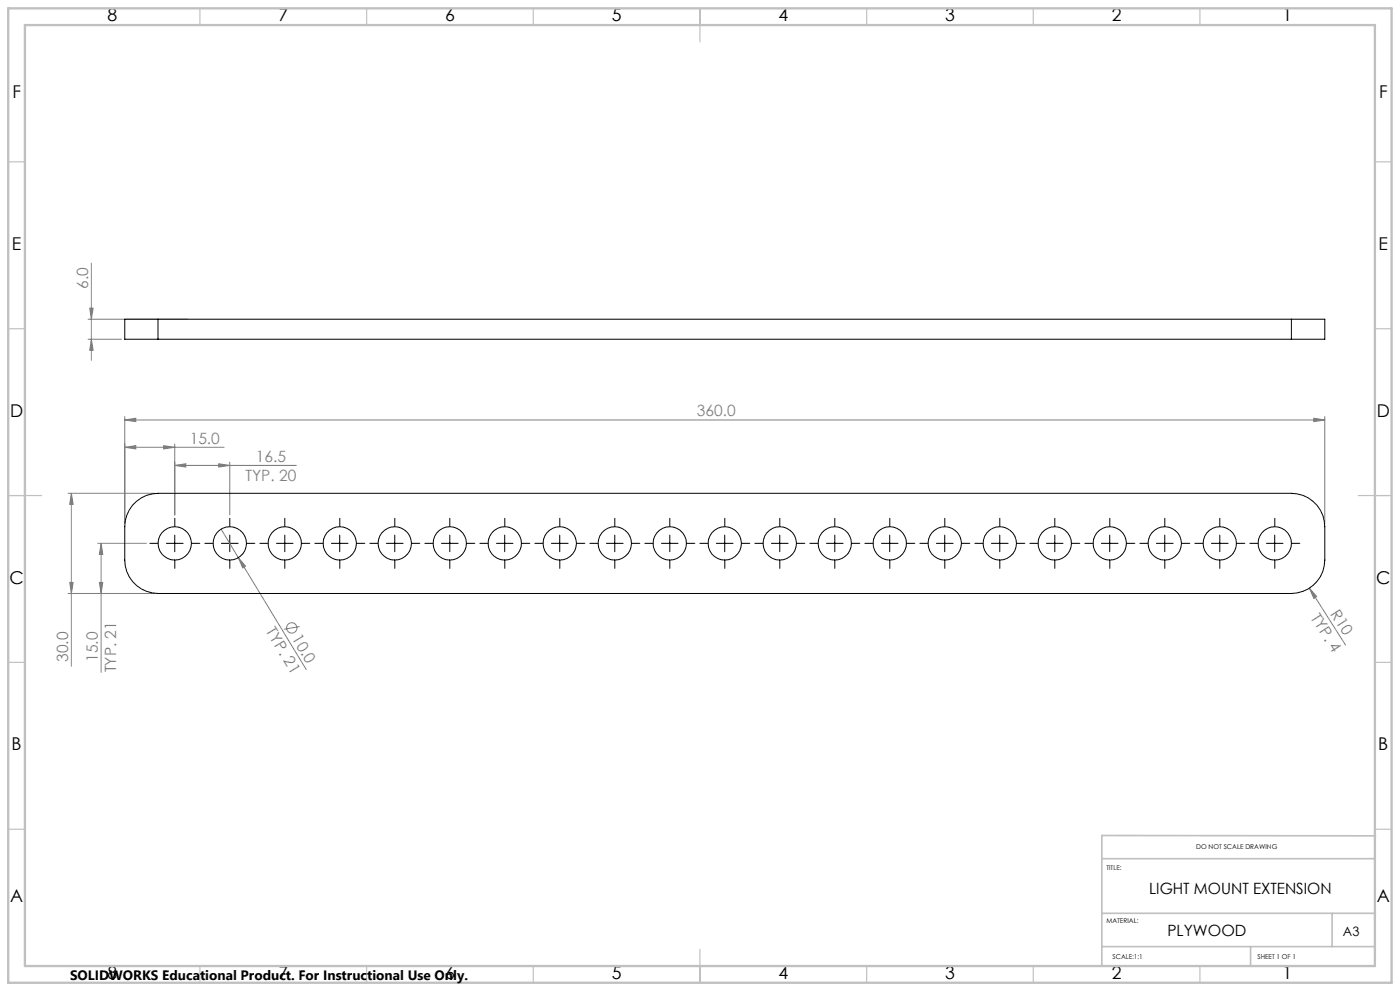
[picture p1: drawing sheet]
<svg xmlns="http://www.w3.org/2000/svg" width="420mm" height="297mm" viewBox="0 0 420 297" stroke-linecap="round" stroke-linejoin="round" font-family="sans-serif">
<g fill="none" stroke="#808080" stroke-width=".3">
<path d="M27.4 78.8v29.2M26.4 95.7h30M26.9 92.4h1l-.5 3.3zM26.4 101.7h10M27.4 101.7l.5 3.3h-1zM37.4 125.9l3.3-.6v1.1zM37.4 134.1l3.3-.5v.9zM37.4 124.8v32M37.4 125.9h360M37.4 134.1h29.8M49.1 133.6l3.3 .5-3.3 .4zM52.4 139.5l3.3-.5v1z"/>
<path d="M52.4 133.1v21.2M52.4 139.5h36.5M65.6 139l3.3 .5-3.3 .5zM68.9 138.5v15.8M394.1 125.3l3.3 .6-3.3 .5zM397.4 124.8v32M20.4 147.8h26M21.4 147.8l.5 3.4h-1zM21.4 147.8v51.9M66.3 158.6l5.2 8.5M20.4 177.9h26M20.9 174.6h1l-.5 3.3z"/>
<path d="M29.3 162.8h14.6M29.8 174.6h1l-.5 3.3zM30.3 162.8l.5 3.4h-1zM30.3 162.8v38.7M71.5 167.1l2.2 2.6-.9 .5zM71.5 167.1l20.4 33.6M392.8 176.3l2.2 2.5-.8 .5zM392.8 176.3l10.9 17.1M89.9 187.8l-4.7 .8"/>
<circle cx="87.5" cy="188.2" r="1.55"/>
</g>
<g fill="none" stroke="#000" stroke-width=".3" stroke-dasharray="15.2 1.3 1.3 1.3">
<path d="M52.4 157.8v-2.5M68.9 157.8v-2.5M85.4 157.8v-2.5M101.9 157.8v-2.5M118.4 157.8v-2.5M134.9 157.8v-2.5M151.4 157.8v-2.5M167.9 157.8v-2.5M184.4 157.8v-2.5M200.9 157.8v-2.5M217.4 157.8v-2.5M233.9 157.8v-2.5"/>
<path d="M250.4 157.8v-2.5M266.9 157.8v-2.5M283.4 157.8v-2.5M299.9 157.8v-2.5M316.4 157.8v-2.5M332.9 157.8v-2.5M349.4 157.8v-2.5M365.9 157.8v-2.5M382.4 157.8v-2.5M47.4 162.8h-2.5M52.4 167.8v2.5M57.4 162.8h2.5"/>
<path d="M63.9 162.8h-2.5M68.9 167.8v2.5M73.9 162.8h2.5M80.4 162.8h-2.5M85.4 167.8v2.5M90.4 162.8h2.5M96.9 162.8h-2.5M101.9 167.8v2.5M106.9 162.8h2.5M113.4 162.8h-2.5M118.4 167.8v2.5M123.4 162.8h2.5"/>
<path d="M129.9 162.8h-2.5M134.9 167.8v2.5M139.9 162.8h2.5M146.4 162.8h-2.5M151.4 167.8v2.5M156.4 162.8h2.5M162.9 162.8h-2.5M167.9 167.8v2.5M172.9 162.8h2.5M179.4 162.8h-2.5M184.4 167.8v2.5M189.4 162.8h2.5"/>
<path d="M195.9 162.8h-2.5M200.9 167.8v2.5M205.9 162.8h2.5M212.4 162.8h-2.5M217.4 167.8v2.5M222.4 162.8h2.5M228.9 162.8h-2.5M233.9 167.8v2.5M238.9 162.8h2.5M245.4 162.8h-2.5M250.4 167.8v2.5M255.4 162.8h2.5"/>
<path d="M261.9 162.8h-2.5M266.9 167.8v2.5M271.9 162.8h2.5M278.4 162.8h-2.5M283.4 167.8v2.5M288.4 162.8h2.5M294.9 162.8h-2.5M299.9 167.8v2.5M304.9 162.8h2.5M311.4 162.8h-2.5M316.4 167.8v2.5M321.4 162.8h2.5"/>
<path d="M327.9 162.8h-2.5M332.9 167.8v2.5M337.9 162.8h2.5M344.4 162.8h-2.5M349.4 167.8v2.5M354.4 162.8h2.5M360.9 162.8h-2.5M365.9 167.8v2.5M370.9 162.8h2.5M377.4 162.8h-2.5M382.4 167.8v2.5M387.4 162.8h2.5"/>
</g>
<g fill="none" stroke="#000" stroke-width=".3">
<path d="M49.9 162.8h5M52.4 160.4v4.9M66.4 162.8h5M68.9 160.4v4.9M82.9 162.8h5M85.4 160.4v4.9M99.4 162.8h5M101.9 160.4v4.9M115.9 162.8h5M118.4 160.4v4.9M132.4 162.8h5M134.9 160.4v4.9"/>
<path d="M148.9 162.8h5M151.4 160.4v4.9M165.4 162.8h5M167.9 160.4v4.9M181.9 162.8h5M184.4 160.4v4.9M198.4 162.8h5M200.9 160.4v4.9M214.9 162.8h5M217.4 160.4v4.9M231.4 162.8h5M233.9 160.4v4.9"/>
<path d="M247.9 162.8h5M250.4 160.4v4.9M264.4 162.8h5M266.9 160.4v4.9M280.9 162.8h5M283.4 160.4v4.9M297.4 162.8h5M299.9 160.4v4.9M313.9 162.8h5M316.4 160.4v4.9M330.4 162.8h5M332.9 160.4v4.9"/>
<path d="M346.9 162.8h5M349.4 160.4v4.9M363.4 162.8h5M365.9 160.4v4.9M379.9 162.8h5M382.4 160.4v4.9"/>
</g>
<g fill="none" stroke="#c0c0c0" stroke-width=".35">
<path d="M60 2.5v5M110 2.5v5M160 2.5v5M210 2.5v10M260 2.5v5M310 2.5v5M360 2.5v5M2.5 48.5h5M412.5 48.5h5M2.5 98.5h5M412.5 98.5h5M2.5 148.5h10"/>
<path d="M407.5 148.5h10M2.5 198.5h5M412.5 198.5h5M2.5 248.5h5M412.5 248.5h5M60 289.5v5M110 289.5v5M160 289.5v5M210 284.5v10M260 289.5v5M310 289.5v5M360 289.5v5"/>
</g>
<path d="M330.6 257.3h81.8M412.6 250.5l-82-.1v39.2M330.6 273.7h82M399.6 273.7v10M330.6 283.7h81.8M375.2 283.7v5.8" fill="none" stroke="#c0c0c0" stroke-width=".5"/>
<path d="M2.5 2.5h415v292h-415zM7.5 7.5h405v282h-405z" fill="none" stroke="#c0c0c0" stroke-width=".7"/>
<g fill="#808080">
<path d="M71.5 167.1l2.2 2.6-.9 .5z"/>
<path d="M392.8 176.3l2.2 2.5-.8 .5z"/>
<path d="M37.4 125.9l3.3-.6v1.1zM394.1 125.3l3.3 .6-3.3 .5zM37.4 134.1l3.3-.5v.9zM49.1 133.6l3.3 .5-3.3 .4zM52.4 139.5l3.3-.5v1zM65.6 139l3.3 .5-3.3 .5z"/>
<path d="M27.4 101.7l.5 3.3h-1zM26.9 92.4h1l-.5 3.3z"/>
<path d="M21.4 147.8l.5 3.4h-1zM20.9 174.6h1l-.5 3.3zM30.3 162.8l.5 3.4h-1zM29.8 174.6h1l-.5 3.3z"/>
</g>
<g fill="none" stroke="#000" stroke-width=".3">
<path d="M47.4 95.7h-10v6h10M47.4 95.7v6M47.4 95.7h340M387.4 95.7h10v6h-10M387.4 95.7v6M47.4 101.7h340M39.8 151.4a10.2 10.2 0 0 1 7.6-3.6h340a10.1 10.1 0 0 1 10 10.1v9.9a10.1 10.1 0 0 1-10 10.1h-340a10 10 0 0 1-10-10.1v-9.9a10.2 10.2 0 0 1 2.4-6.5z"/>
<circle cx="52.4" cy="162.8" r="5"/>
<circle cx="68.9" cy="162.8" r="5"/>
<circle cx="85.4" cy="162.9" r="5"/>
<circle cx="101.9" cy="162.8" r="5"/>
<circle cx="118.4" cy="162.8" r="5"/>
<circle cx="134.9" cy="162.9" r="5"/>
<circle cx="151.4" cy="162.9" r="5"/>
<circle cx="167.9" cy="162.8" r="5"/>
<circle cx="184.4" cy="162.8" r="5"/>
<circle cx="200.9" cy="162.9" r="5"/>
<circle cx="217.4" cy="162.8" r="5"/>
<circle cx="233.9" cy="162.8" r="5"/>
<circle cx="250.4" cy="162.9" r="5"/>
<circle cx="266.9" cy="162.9" r="5"/>
<circle cx="283.4" cy="162.8" r="5"/>
<circle cx="299.9" cy="162.8" r="5"/>
<circle cx="316.4" cy="162.9" r="5"/>
<circle cx="332.9" cy="162.8" r="5"/>
<circle cx="349.4" cy="162.8" r="5"/>
<circle cx="365.9" cy="162.9" r="5"/>
<circle cx="382.4" cy="162.9" r="5"/>
</g>
<g font-size="5.3">
<text x="32.3" y="6.4">8</text>
<text x="83.5" y="6.4">7</text>
<text x="133.5" y="6.4">6</text>
<text x="183.5" y="6.4">5</text>
<text x="233.5" y="6.4">4</text>
<text x="283.5" y="6.4">3</text>
<text x="333.5" y="6.4">2</text>
<text x="384.8" y="6.4">1</text>
<text x="3.7" y="29.4">F</text>
<text x="413.7" y="29.4">F</text>
<text x="3.6" y="74.9">E</text>
<text x="413.6" y="74.9">E</text>
<text x="3" y="124.9">D</text>
<text x="413" y="124.9">D</text>
<text x="2.8" y="174.9">C</text>
<text x="412.8" y="174.9">C</text>
<text x="3.5" y="224.9">B</text>
<text x="413.5" y="224.9">B</text>
<text x="3" y="270.4">A</text>
<text x="413" y="270.4">A</text>
<text x="32.3" y="293.4">8</text>
<text x="83.5" y="293.4">7</text>
<text x="133.5" y="293.4">6</text>
<text x="183.5" y="293.4">5</text>
<text x="233.5" y="293.4">4</text>
<text x="283.5" y="293.4">3</text>
<text x="333.5" y="293.4">2</text>
<text x="384.8" y="293.4">1</text>
</g>
<g font-size="4.7" fill="#808080">
<text x="26.4" y="86.6" transform="rotate(-90 26.4 86.6)">6.0</text>
<text x="209.1" y="124.8">360.0</text>
<text x="56.9" y="133">15.0</text>
<text x="76.7" y="138.5">16.5</text>
<text x="73.6" y="144">TYP. 20</text>
<text x="393.1" y="185.1" transform="rotate(57 393.1 185.1)">TYP. 4</text>
<text x="399" y="184.1" transform="rotate(57 399 184.1)">R10</text>
<text x="79.6" y="189.2" transform="rotate(59 79.6 189.2)">TYP. 21</text>
<text x="87.4" y="191.3" transform="rotate(59 87.4 191.3)">10.0</text>
<text x="20.4" y="198.4" transform="rotate(-90 20.4 198.4)">30.0</text>
<text x="29.3" y="198.4" transform="rotate(-90 29.3 198.4)">15.0</text>
<text x="34.9" y="201.5" transform="rotate(-90 34.9 201.5)">TYP. 21</text>
</g>
<g font-size="4.7">
<text x="344.8" y="268.1">LIGHT MOUNT EXTENSION</text>
<text x="350.2" y="280.6">PLYWOOD</text>
</g>
<text font-size="4.1" x="21" y="293.7">SOLIDWORKS Educational Product. For Instructional Use Only.</text>
<text font-size="3.9" x="402.9" y="280.6">A3</text>
<g font-size="2">
<text x="358.9" y="254.4">DO NOT SCALE DRAWING</text>
<text x="331.9" y="260.9">TITLE:</text>
<text x="331.9" y="276.7">MATERIAL:</text>
<text x="333.8" y="287.4">SCALE:1:1</text>
<text x="377.2" y="287.4">SHEET 1 OF 1</text>
</g>
</svg>
